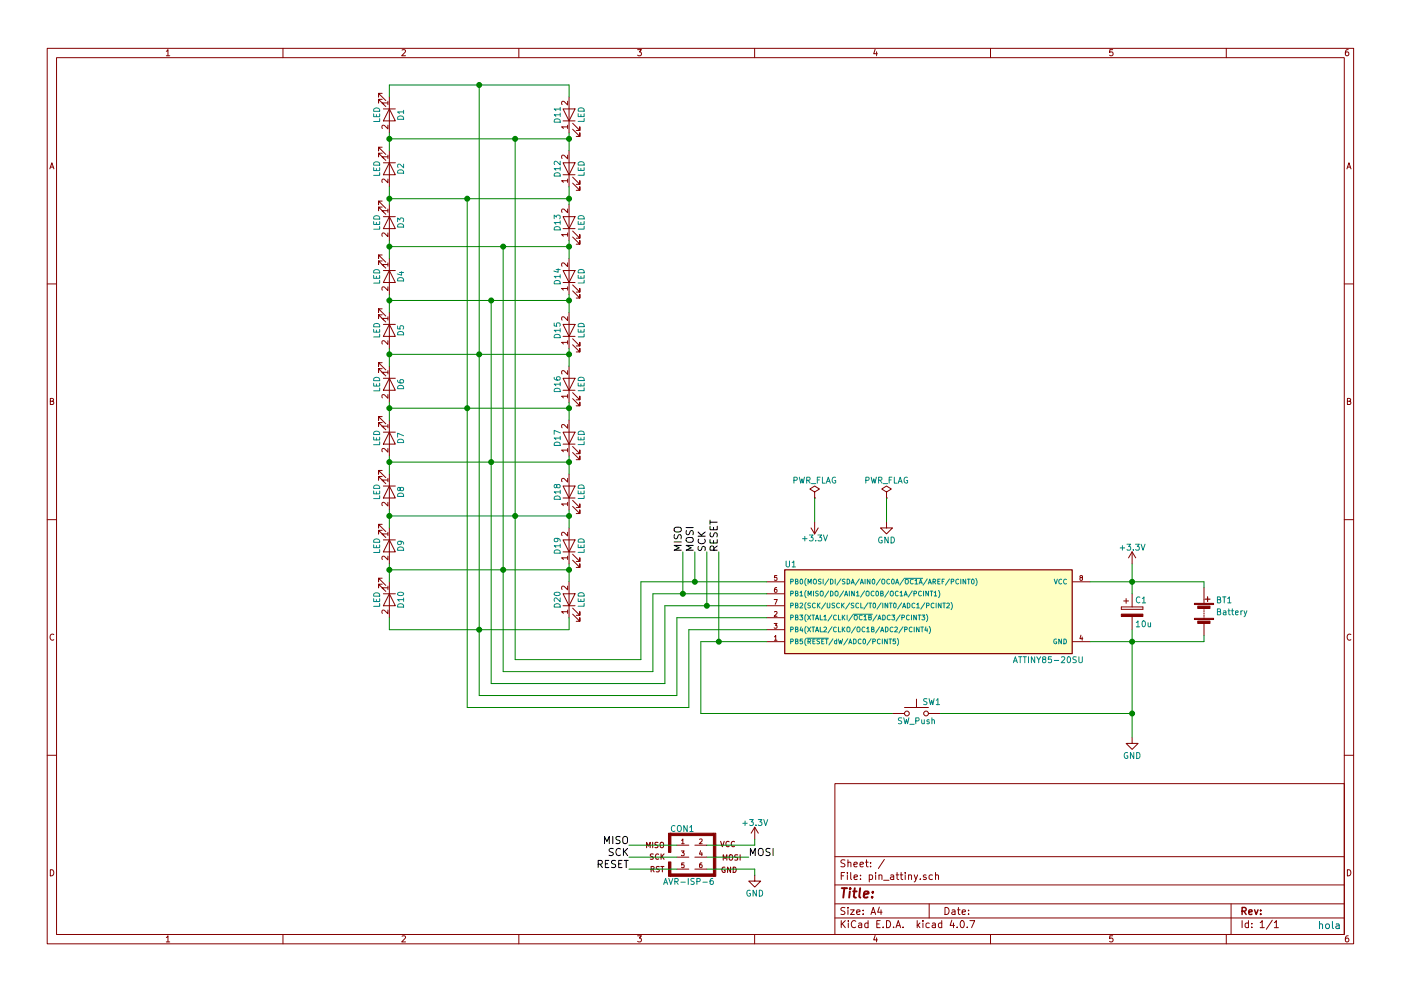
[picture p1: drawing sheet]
EESchema Schematic File Version 2
LIBS:power
LIBS:device
LIBS:switches
LIBS:relays
LIBS:motors
LIBS:transistors
LIBS:conn
LIBS:linear
LIBS:regul
LIBS:74xx
LIBS:cmos4000
LIBS:adc-dac
LIBS:memory
LIBS:xilinx
LIBS:microcontrollers
LIBS:dsp
LIBS:microchip
LIBS:analog_switches
LIBS:motorola
LIBS:texas
LIBS:intel
LIBS:audio
LIBS:interface
LIBS:digital-audio
LIBS:philips
LIBS:display
LIBS:cypress
LIBS:siliconi
LIBS:opto
LIBS:atmel
LIBS:contrib
LIBS:valves
LIBS:pin_attiny-cache
EELAYER 25 0
EELAYER END
$Descr A4 11693 8268
encoding utf-8
Sheet 1 1
Title ""
Date ""
Rev ""
Comp ""
Comment1 ""
Comment2 ""
Comment3 ""
Comment4 ""
$EndDescr
$Comp
L LED D6
U 1 1
P 3250 3200
F 0 "D6" H 3250 3300 50  0000 C CNN
F 1 "LED" H 3250 3100 50  0000 C CNN
F 2 "LEDs:LED_1206_HandSoldering" H 3250 3200 50  0001 C CNN
F 3 "" H 3250 3200 50  0001 C CNN
	1    3250 3200
	0    1    1    0   
$EndComp
$Comp
L ATTINY85-20SU U1
U 1 1
P 7750 5100
F 0 "U1" H 6600 5500 50  0000 C CNN
F 1 "ATTINY85-20SU" H 8750 4700 50  0000 C CNN
F 2 "Housings_SOIC:SOIC-8_3.9x4.9mm_Pitch1.27mm" H 8700 5100 50  0001 C CIN
F 3 "" H 7750 5100 50  0001 C CNN
	1    7750 5100
	1    0    0    -1  
$EndComp
$Comp
L LED D7
U 1 1
P 3250 3650
F 0 "D7" H 3250 3750 50  0000 C CNN
F 1 "LED" H 3250 3550 50  0000 C CNN
F 2 "LEDs:LED_1206_HandSoldering" H 3250 3650 50  0001 C CNN
F 3 "" H 3250 3650 50  0001 C CNN
	1    3250 3650
	0    1    1    0   
$EndComp
$Comp
L LED D8
U 1 1
P 3250 4100
F 0 "D8" H 3250 4200 50  0000 C CNN
F 1 "LED" H 3250 4000 50  0000 C CNN
F 2 "LEDs:LED_1206_HandSoldering" H 3250 4100 50  0001 C CNN
F 3 "" H 3250 4100 50  0001 C CNN
	1    3250 4100
	0    1    1    0   
$EndComp
$Comp
L LED D9
U 1 1
P 3250 4550
F 0 "D9" H 3250 4650 50  0000 C CNN
F 1 "LED" H 3250 4450 50  0000 C CNN
F 2 "LEDs:LED_1206_HandSoldering" H 3250 4550 50  0001 C CNN
F 3 "" H 3250 4550 50  0001 C CNN
	1    3250 4550
	0    1    1    0   
$EndComp
$Comp
L LED D10
U 1 1
P 3250 5000
F 0 "D10" H 3250 5100 50  0000 C CNN
F 1 "LED" H 3250 4900 50  0000 C CNN
F 2 "LEDs:LED_1206_HandSoldering" H 3250 5000 50  0001 C CNN
F 3 "" H 3250 5000 50  0001 C CNN
	1    3250 5000
	0    1    1    0   
$EndComp
$Comp
L LED D1
U 1 1
P 3250 950
F 0 "D1" H 3250 1050 50  0000 C CNN
F 1 "LED" H 3250 850 50  0000 C CNN
F 2 "LEDs:LED_1206_HandSoldering" H 3250 950 50  0001 C CNN
F 3 "" H 3250 950 50  0001 C CNN
	1    3250 950 
	0    1    1    0   
$EndComp
$Comp
L LED D2
U 1 1
P 3250 1400
F 0 "D2" H 3250 1500 50  0000 C CNN
F 1 "LED" H 3250 1300 50  0000 C CNN
F 2 "LEDs:LED_1206_HandSoldering" H 3250 1400 50  0001 C CNN
F 3 "" H 3250 1400 50  0001 C CNN
	1    3250 1400
	0    1    1    0   
$EndComp
$Comp
L LED D3
U 1 1
P 3250 1850
F 0 "D3" H 3250 1950 50  0000 C CNN
F 1 "LED" H 3250 1750 50  0000 C CNN
F 2 "LEDs:LED_1206_HandSoldering" H 3250 1850 50  0001 C CNN
F 3 "" H 3250 1850 50  0001 C CNN
	1    3250 1850
	0    1    1    0   
$EndComp
$Comp
L LED D4
U 1 1
P 3250 2300
F 0 "D4" H 3250 2400 50  0000 C CNN
F 1 "LED" H 3250 2200 50  0000 C CNN
F 2 "LEDs:LED_1206_HandSoldering" H 3250 2300 50  0001 C CNN
F 3 "" H 3250 2300 50  0001 C CNN
	1    3250 2300
	0    1    1    0   
$EndComp
$Comp
L LED D5
U 1 1
P 3250 2750
F 0 "D5" H 3250 2850 50  0000 C CNN
F 1 "LED" H 3250 2650 50  0000 C CNN
F 2 "LEDs:LED_1206_HandSoldering" H 3250 2750 50  0001 C CNN
F 3 "" H 3250 2750 50  0001 C CNN
	1    3250 2750
	0    1    1    0   
$EndComp
$Comp
L LED D15
U 1 1
P 4750 2750
F 0 "D15" H 4750 2850 50  0000 C CNN
F 1 "LED" H 4750 2650 50  0000 C CNN
F 2 "LEDs:LED_1206_HandSoldering" H 4750 2750 50  0001 C CNN
F 3 "" H 4750 2750 50  0001 C CNN
	1    4750 2750
	0    -1   -1   0   
$EndComp
$Comp
L LED D14
U 1 1
P 4750 2300
F 0 "D14" H 4750 2400 50  0000 C CNN
F 1 "LED" H 4750 2200 50  0000 C CNN
F 2 "LEDs:LED_1206_HandSoldering" H 4750 2300 50  0001 C CNN
F 3 "" H 4750 2300 50  0001 C CNN
	1    4750 2300
	0    -1   -1   0   
$EndComp
$Comp
L LED D13
U 1 1
P 4750 1850
F 0 "D13" H 4750 1950 50  0000 C CNN
F 1 "LED" H 4750 1750 50  0000 C CNN
F 2 "LEDs:LED_1206_HandSoldering" H 4750 1850 50  0001 C CNN
F 3 "" H 4750 1850 50  0001 C CNN
	1    4750 1850
	0    -1   -1   0   
$EndComp
$Comp
L LED D12
U 1 1
P 4750 1400
F 0 "D12" H 4750 1500 50  0000 C CNN
F 1 "LED" H 4750 1300 50  0000 C CNN
F 2 "LEDs:LED_1206_HandSoldering" H 4750 1400 50  0001 C CNN
F 3 "" H 4750 1400 50  0001 C CNN
	1    4750 1400
	0    -1   -1   0   
$EndComp
$Comp
L LED D11
U 1 1
P 4750 950
F 0 "D11" H 4750 1050 50  0000 C CNN
F 1 "LED" H 4750 850 50  0000 C CNN
F 2 "LEDs:LED_1206_HandSoldering" H 4750 950 50  0001 C CNN
F 3 "" H 4750 950 50  0001 C CNN
	1    4750 950 
	0    -1   -1   0   
$EndComp
$Comp
L LED D20
U 1 1
P 4750 5000
F 0 "D20" H 4750 5100 50  0000 C CNN
F 1 "LED" H 4750 4900 50  0000 C CNN
F 2 "LEDs:LED_1206_HandSoldering" H 4750 5000 50  0001 C CNN
F 3 "" H 4750 5000 50  0001 C CNN
	1    4750 5000
	0    -1   -1   0   
$EndComp
$Comp
L LED D19
U 1 1
P 4750 4550
F 0 "D19" H 4750 4650 50  0000 C CNN
F 1 "LED" H 4750 4450 50  0000 C CNN
F 2 "LEDs:LED_1206_HandSoldering" H 4750 4550 50  0001 C CNN
F 3 "" H 4750 4550 50  0001 C CNN
	1    4750 4550
	0    -1   -1   0   
$EndComp
$Comp
L LED D18
U 1 1
P 4750 4100
F 0 "D18" H 4750 4200 50  0000 C CNN
F 1 "LED" H 4750 4000 50  0000 C CNN
F 2 "LEDs:LED_1206_HandSoldering" H 4750 4100 50  0001 C CNN
F 3 "" H 4750 4100 50  0001 C CNN
	1    4750 4100
	0    -1   -1   0   
$EndComp
$Comp
L LED D17
U 1 1
P 4750 3650
F 0 "D17" H 4750 3750 50  0000 C CNN
F 1 "LED" H 4750 3550 50  0000 C CNN
F 2 "LEDs:LED_1206_HandSoldering" H 4750 3650 50  0001 C CNN
F 3 "" H 4750 3650 50  0001 C CNN
	1    4750 3650
	0    -1   -1   0   
$EndComp
$Comp
L LED D16
U 1 1
P 4750 3200
F 0 "D16" H 4750 3300 50  0000 C CNN
F 1 "LED" H 4750 3100 50  0000 C CNN
F 2 "LEDs:LED_1206_HandSoldering" H 4750 3200 50  0001 C CNN
F 3 "" H 4750 3200 50  0001 C CNN
	1    4750 3200
	0    -1   -1   0   
$EndComp
$Comp
L CP C1
U 1 1
P 9450 5100
F 0 "C1" H 9475 5200 50  0000 L CNN
F 1 "10u" H 9475 5000 50  0000 L CNN
F 2 "Capacitors_SMD:C_0805_HandSoldering" H 9488 4950 50  0001 C CNN
F 3 "" H 9450 5100 50  0001 C CNN
	1    9450 5100
	1    0    0    -1  
$EndComp
$Comp
L Battery BT1
U 1 1
P 10050 5100
F 0 "BT1" H 10150 5200 50  0000 L CNN
F 1 "Battery" H 10150 5100 50  0000 L CNN
F 2 "Battery_Holders:Keystone_3000_1x12mm-CoinCell" V 10050 5160 50  0001 C CNN
F 3 "" V 10050 5160 50  0001 C CNN
	1    10050 5100
	1    0    0    -1  
$EndComp
$Comp
L GND #PWR01
U 1 1
P 9450 6150
F 0 "#PWR01" H 9450 5900 50  0001 C CNN
F 1 "GND" H 9450 6000 50  0000 C CNN
F 2 "" H 9450 6150 50  0001 C CNN
F 3 "" H 9450 6150 50  0001 C CNN
	1    9450 6150
	1    0    0    -1  
$EndComp
$Comp
L SW_Push SW1
U 1 1
P 7650 5950
F 0 "SW1" H 7700 6050 50  0000 L CNN
F 1 "SW_Push" H 7650 5890 50  0000 C CNN
F 2 "Buttons_Switches_SMD:SW_SPST_FSMSM" H 7650 6150 50  0001 C CNN
F 3 "" H 7650 6150 50  0001 C CNN
	1    7650 5950
	1    0    0    -1  
$EndComp
$Comp
L +3.3V #PWR02
U 1 1
P 9450 4700
F 0 "#PWR02" H 9450 4550 50  0001 C CNN
F 1 "+3.3V" H 9450 4840 50  0000 C CNN
F 2 "" H 9450 4700 50  0001 C CNN
F 3 "" H 9450 4700 50  0001 C CNN
	1    9450 4700
	1    0    0    -1  
$EndComp
$Comp
L AVR-ISP-6 CON1
U 1 1
P 5800 7150
F 0 "CON1" H 5695 7390 50  0000 C CNN
F 1 "AVR-ISP-6" H 5535 6920 50  0000 L BNN
F 2 "Pin_Headers:Pin_Header_Straight_2x03_Pitch2.54mm" V 5280 7190 50  0001 C CNN
F 3 "" H 5775 7150 50  0001 C CNN
	1    5800 7150
	1    0    0    -1  
$EndComp
Text Notes 11000 7750 0    60   ~ 0
hola
Text Label 5250 7050 2    60   ~ 0
MISO
Text Label 5700 4600 1    60   ~ 0
MISO
Text Label 5800 4600 1    60   ~ 0
MOSI
$Comp
L GND #PWR03
U 1 1
P 6300 7300
F 0 "#PWR03" H 6300 7050 50  0001 C CNN
F 1 "GND" H 6300 7150 50  0000 C CNN
F 2 "" H 6300 7300 50  0001 C CNN
F 3 "" H 6300 7300 50  0001 C CNN
	1    6300 7300
	1    0    0    -1  
$EndComp
$Comp
L +3.3V #PWR04
U 1 1
P 6300 7000
F 0 "#PWR04" H 6300 6850 50  0001 C CNN
F 1 "+3.3V" H 6300 7140 50  0000 C CNN
F 2 "" H 6300 7000 50  0001 C CNN
F 3 "" H 6300 7000 50  0001 C CNN
	1    6300 7000
	1    0    0    -1  
$EndComp
Text Label 5250 7150 2    60   ~ 0
SCK
Text Label 5900 4600 1    60   ~ 0
SCK
Text Label 5250 7250 2    60   ~ 0
RESET
Text Label 6000 4600 1    60   ~ 0
RESET
$Comp
L PWR_FLAG #FLG05
U 1 1
P 6800 4150
F 0 "#FLG05" H 6800 4225 50  0001 C CNN
F 1 "PWR_FLAG" H 6800 4300 50  0000 C CNN
F 2 "" H 6800 4150 50  0001 C CNN
F 3 "" H 6800 4150 50  0001 C CNN
	1    6800 4150
	1    0    0    -1  
$EndComp
$Comp
L PWR_FLAG #FLG06
U 1 1
P 7400 4150
F 0 "#FLG06" H 7400 4225 50  0001 C CNN
F 1 "PWR_FLAG" H 7400 4300 50  0000 C CNN
F 2 "" H 7400 4150 50  0001 C CNN
F 3 "" H 7400 4150 50  0001 C CNN
	1    7400 4150
	1    0    0    -1  
$EndComp
$Comp
L +3.3V #PWR07
U 1 1
P 6800 4350
F 0 "#PWR07" H 6800 4200 50  0001 C CNN
F 1 "+3.3V" H 6800 4490 50  0000 C CNN
F 2 "" H 6800 4350 50  0001 C CNN
F 3 "" H 6800 4350 50  0001 C CNN
	1    6800 4350
	-1   0    0    1   
$EndComp
$Comp
L GND #PWR08
U 1 1
P 7400 4350
F 0 "#PWR08" H 7400 4100 50  0001 C CNN
F 1 "GND" H 7400 4200 50  0000 C CNN
F 2 "" H 7400 4350 50  0001 C CNN
F 3 "" H 7400 4350 50  0001 C CNN
	1    7400 4350
	1    0    0    -1  
$EndComp
Wire Wire Line
	3250 800  3250 700 
Wire Wire Line
	3250 700  4750 700 
Wire Wire Line
	4750 700  4750 800 
Wire Wire Line
	4750 1100 4750 1250
Wire Wire Line
	3250 1100 3250 1250
Wire Wire Line
	3250 1550 3250 1700
Wire Wire Line
	4750 1550 4750 1700
Wire Wire Line
	4750 2000 4750 2150
Wire Wire Line
	3250 2000 3250 2150
Wire Wire Line
	3250 2450 3250 2600
Wire Wire Line
	4750 2450 4750 2600
Wire Wire Line
	4750 2900 4750 3050
Wire Wire Line
	3250 2900 3250 3050
Wire Wire Line
	3250 3350 3250 3500
Wire Wire Line
	3250 3800 3250 3950
Wire Wire Line
	4750 3800 4750 3950
Wire Wire Line
	4750 3350 4750 3500
Wire Wire Line
	4750 4250 4750 4400
Wire Wire Line
	3250 4250 3250 4400
Wire Wire Line
	3250 4700 3250 4850
Wire Wire Line
	4750 4700 4750 4850
Wire Wire Line
	4750 5250 4750 5150
Wire Wire Line
	3250 5250 4750 5250
Wire Wire Line
	3250 5250 3250 5150
Wire Wire Line
	3250 1150 4750 1150
Connection ~ 4750 1150
Connection ~ 3250 1150
Wire Wire Line
	3250 1650 4750 1650
Connection ~ 3250 1650
Connection ~ 4750 1650
Wire Wire Line
	3250 2050 4750 2050
Connection ~ 4750 2050
Connection ~ 3250 2050
Wire Wire Line
	3250 2500 4750 2500
Connection ~ 3250 2500
Connection ~ 4750 2500
Wire Wire Line
	3250 2950 4750 2950
Connection ~ 4750 2950
Connection ~ 3250 2950
Wire Wire Line
	3250 3400 4750 3400
Connection ~ 3250 3400
Connection ~ 4750 3400
Wire Wire Line
	3250 3850 4750 3850
Connection ~ 4750 3850
Connection ~ 3250 3850
Wire Wire Line
	3250 4300 4750 4300
Connection ~ 3250 4300
Connection ~ 4750 4300
Wire Wire Line
	3250 4750 4750 4750
Connection ~ 4750 4750
Connection ~ 3250 4750
Wire Wire Line
	9450 4700 9450 4950
Wire Wire Line
	9100 5350 10050 5350
Wire Wire Line
	9450 5250 9450 6150
Wire Wire Line
	10050 5350 10050 5300
Wire Wire Line
	10050 4850 10050 4900
Connection ~ 9450 5350
Wire Wire Line
	7850 5950 9450 5950
Connection ~ 9450 5950
Wire Wire Line
	7450 5950 5850 5950
Wire Wire Line
	5850 5950 5850 5350
Wire Wire Line
	5850 5350 6400 5350
Wire Wire Line
	5350 4850 6400 4850
Wire Wire Line
	5350 4850 5350 5500
Wire Wire Line
	5350 5500 4300 5500
Wire Wire Line
	4300 5500 4300 1150
Connection ~ 4300 4300
Connection ~ 4300 1150
Wire Wire Line
	5450 4950 6400 4950
Wire Wire Line
	5450 4950 5450 5600
Wire Wire Line
	5450 5600 4200 5600
Wire Wire Line
	4200 5600 4200 2050
Connection ~ 4200 4750
Connection ~ 4200 2050
Wire Wire Line
	5550 5050 6400 5050
Wire Wire Line
	5550 5050 5550 5700
Wire Wire Line
	5550 5700 4100 5700
Wire Wire Line
	4100 5700 4100 2500
Connection ~ 4100 3850
Connection ~ 4100 2500
Wire Wire Line
	6400 5150 5650 5150
Wire Wire Line
	5650 5150 5650 5800
Wire Wire Line
	5650 5800 4000 5800
Wire Wire Line
	4000 5800 4000 700 
Connection ~ 4000 5250
Connection ~ 4000 2950
Connection ~ 4000 700 
Wire Wire Line
	5750 5250 6400 5250
Wire Wire Line
	5750 5250 5750 5900
Wire Wire Line
	5750 5900 3900 5900
Wire Wire Line
	3900 5900 3900 1650
Connection ~ 3900 3400
Connection ~ 3900 1650
Wire Wire Line
	5650 7050 5250 7050
Wire Wire Line
	5650 7150 5250 7150
Wire Wire Line
	5650 7250 5250 7250
Wire Wire Line
	5900 7250 6300 7250
Wire Wire Line
	5700 4950 5700 4600
Connection ~ 5700 4950
Wire Wire Line
	5800 4850 5800 4600
Connection ~ 5800 4850
Wire Wire Line
	6300 7250 6300 7300
Wire Wire Line
	6300 7050 6300 7000
Wire Wire Line
	5900 4600 5900 5050
Connection ~ 5900 5050
Wire Wire Line
	6000 4600 6000 5350
Connection ~ 6000 5350
Wire Wire Line
	9100 4850 10050 4850
Wire Wire Line
	6800 4150 6800 4350
Wire Wire Line
	7400 4150 7400 4350
Connection ~ 9450 4850
Wire Wire Line
	5900 7050 6300 7050
Wire Wire Line
	5900 7150 6250 7150
Text Label 6250 7150 0    60   ~ 0
MOSI
$EndSCHEMATC
